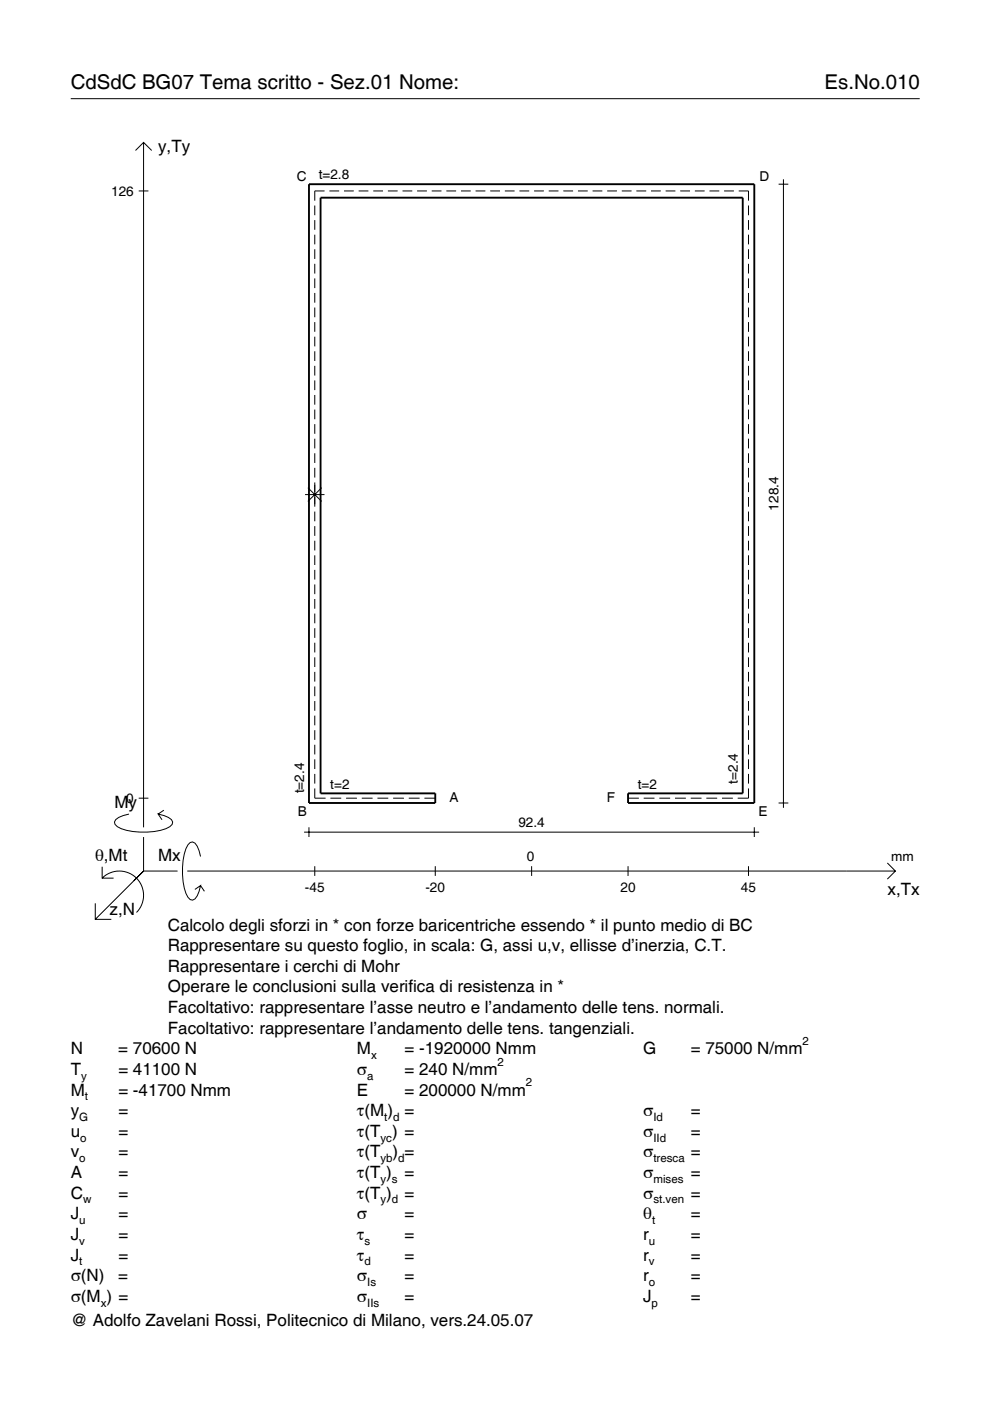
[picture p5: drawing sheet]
<svg xmlns="http://www.w3.org/2000/svg" width="210mm" height="297mm" viewBox="0 0 210 297" stroke-linecap="round" stroke-linejoin="round" font-family="sans-serif">
<g fill="none" stroke="#000" stroke-width=".21">
<path d="M15 20.9h180M28.7 31.9l1.7-1.7 1.8 1.7M30.4 30.2v145.2M165.1 39.1h2M166.1 38v133.3M29.4 40.5h2.1M66.7 43.6v2M66.7 46.7v2M66.7 49.8v2M66.7 52.8v2.1M66.7 55.9v2.1M66.7 59v2.1"/>
<path d="M68.8 40.5h-2.1v2M69.8 40.5h2.1M72.9 40.5h2.1M76 40.5h2.1M79.1 40.5h2.1M82.2 40.5h2.1M85.3 40.5h2.1M88.4 40.5h2.1M91.5 40.5h2.1M94.6 40.5h2.1M97.7 40.5h2.1M100.8 40.5h2.1"/>
<path d="M103.9 40.5h2.1M107 40.5h2.1M110.1 40.5h2.1M113.2 40.5h2.1M116.3 40.5h2.1M119.4 40.5h2.1M122.5 40.5h2.1M125.6 40.5h2.1M128.7 40.5h2.1M131.8 40.5h2.1M134.9 40.5h2.1M138 40.5h2.1"/>
<path d="M141.1 40.5h2.1M144.2 40.5h2.1M147.3 40.5h2.1M150.4 40.5h2.1M153.5 40.5h2.1M156.6 40.5h2.1v2M158.7 43.6v2M158.7 46.7v2M158.7 49.8v2M158.7 52.8v2.1M158.7 55.9v2.1M158.7 59v2.1"/>
<path d="M66.7 62.1v2.1M66.7 65.2v2.1M66.7 68.3v2.1M66.7 71.4v2M66.7 74.5v2M66.7 77.6v2M158.7 62.1v2.1M158.7 65.2v2.1M158.7 68.3v2.1M158.7 71.4v2M158.7 74.5v2M158.7 77.6v2"/>
<path d="M66.7 80.7v2M66.7 83.7v2.1M66.7 86.8v2.1M66.7 89.9v2.1M66.7 93v2.1M66.7 96.1v2.1M66.7 99.2v2.1M158.7 80.7v2M158.7 83.7v2.1M158.7 86.8v2.1M158.7 89.9v2.1M158.7 93v2.1"/>
<path d="M158.7 96.1v2.1M158.7 99.2v2.1M64.7 104.9h4.1M65.3 103.4l2.9 2.9M66.7 102.3v5.1M66.7 108.5v2M66.7 111.6v2M66.7 114.6v2.1M66.7 117.7v2.1M68.2 103.4l-2.9 2.9M158.7 102.3v2M158.7 105.4v2"/>
<path d="M158.7 108.5v2M158.7 111.6v2M158.7 114.6v2.1M158.7 117.7v2.1M66.7 120.8v2.1M66.7 123.9v2.1M66.7 127v2.1M66.7 130.1v2.1M66.7 133.2v2M66.7 136.3v2M66.7 139.4v2M158.7 120.8v2.1"/>
<path d="M158.7 123.9v2.1M158.7 127v2.1M158.7 130.1v2.1M158.7 133.2v2M158.7 136.3v2M158.7 139.4v2M66.7 142.5v2M66.7 145.5v2.1M66.7 148.6v2.1M66.7 151.7v2.1M66.7 154.8v2.1M66.7 157.9v2.1"/>
<path d="M158.7 142.5v2M158.7 145.5v2.1M158.7 148.6v2.1M158.7 151.7v2.1M158.7 154.8v2.1M158.7 157.9v2.1M27.3 172.6a3.6 3.6 0 0 0-3 1.7l.1 .5a5.7 5.7 0 0 0 3.8 1.5 13.3 13.3 0 0 0 7.8-1l.5-.5 .1-.5a3.6 3.6 0 0 0-3.1-1.7l.8 1.2M29.4 169.2h2.1M30.4 177.5v7.2M34.7 171.8l-1.2 .8M64.5 176.4h96.5M65.5 175.4v2.1"/>
<path d="M66.7 167.2v2h2.3M66.7 161v2.1M66.7 164.1v2M70.1 169.2h2.2M73.4 169.2h2.3M76.7 169.2h2.3M80 169.2h2.3M83.3 169.2h2.3M86.7 169.2h2.3M90 169.2h2.3M133.2 169.2h2.2M136.5 169.2h2.3"/>
<path d="M139.8 169.2h2.3M143.1 169.2h2.3M146.4 169.2h2.3M149.8 169.2h2.3M153.1 169.2h2.3M158.7 167.2v2h-2.3M158.7 161v2.1M158.7 164.1v2M159.9 175.4v2.1M165.1 170.3h2M20.2 191.5v3.4h3.4M21.7 186.2a5.1 5.1 0 0 1 7.2 0 5.1 5.1 0 0 1 0 7.3"/>
<path d="M21.7 183.8v2.4h2.4M30.4 184.7l-10.2 10.2M30.4 184.7l-2 2M30.4 184.7h7.2M39.7 184.7h150.1M42.5 181.6a3.6 3.6 0 0 0-1.7-3.1l-.5 .1a5.7 5.7 0 0 0-1.5 3.8 13.3 13.3 0 0 0 1 7.8l.5 .5 .5 .2a3.6 3.6 0 0 0 1.7-3.1l-1.2 .8M42.5 187.8l.8 1.2M66.7 183.7v2M92.3 183.7v2M112.7 183.7v2M133.2 183.7v2M158.7 183.7v2"/>
<path d="M188.1 183l1.7 1.7-1.7 1.7"/>
</g>
<path d="M65.5 39.1h94.4v131.2h-26.7v-2.1h24.3v-126.3h-89.5v126.3h24.3v2.1h-26.8z" fill="none" stroke="#000" stroke-width=".4"/>
<g font-size="4.3">
<text x="15" y="18.9">CdSdC BG07 Tema scritto - Sez.01 Nome:</text>
<text x="174.8" y="18.9">Es.No.010</text>
</g>
<g font-size="3.6">
<text x="33.5" y="32.3">y,Ty</text>
<text x="24.3" y="171.3">My</text>
<text x="20.1" y="182.6">θ,Mt</text>
<text x="33.5" y="182.6">Mx</text>
<text x="188.2" y="189.8">x,Tx</text>
<text x="23.2" y="193.9">z,N</text>
<text x="35.6" y="197.3">Calcolo degli sforzi in * con forze baricentriche essendo * il punto medio di BC</text>
<text x="35.6" y="201.7">Rappresentare su questo foglio, in scala: G, assi u,v, ellisse d’inerzia, C.T.</text>
<text x="35.6" y="206">Rappresentare i cerchi di Mohr</text>
<text x="35.6" y="210.4">Operare le conclusioni sulla verifica di resistenza in *</text>
<text x="35.6" y="214.8">Facoltativo: rappresentare l’asse neutro e l’andamento delle tens. normali.</text>
<text x="35.6" y="219.2">Facoltativo: rappresentare l’andamento delle tens. tangenziali.</text>
<text x="15" y="223.5">N</text>
<text x="15" y="227.9">T</text>
<text x="25.1" y="223.5">= 70600 N</text>
<text x="25.1" y="227.9">= 41100 N</text>
<text x="75.7" y="227.9">σ</text>
<text x="75.7" y="223.5">M</text>
<text x="85.8" y="223.5">= -1920000 Nmm</text>
<text x="85.8" y="227.9">= 240 N/mm</text>
<text x="136.4" y="223.5">G</text>
<text x="146.5" y="223.5">= 75000 N/mm</text>
<text x="15" y="232.3">M</text>
<text x="25.1" y="232.3">= -41700 Nmm</text>
<text x="75.7" y="232.3">E</text>
<text x="85.8" y="232.3">= 200000 N/mm</text>
<text x="15" y="236.7">y</text>
<text x="25.1" y="236.7">=</text>
<text x="75.7" y="236.7">τ(M ) =</text>
<text x="136.4" y="236.7">σ</text>
<text x="146.5" y="236.7">=</text>
<text x="15" y="241">u</text>
<text x="15" y="245.4">v</text>
<text x="25.1" y="241">=</text>
<text x="25.1" y="245.4">=</text>
<text x="75.7" y="241">τ(T ) =</text>
<text x="75.7" y="245.4">τ(T</text>
<text x="83.3" y="245.4">) =</text>
<text x="136.4" y="241">σ</text>
<text x="136.4" y="245.4">σ</text>
<text x="146.5" y="241">=</text>
<text x="146.5" y="245.4">=</text>
<text x="15" y="249.8">A</text>
<text x="25.1" y="249.8">=</text>
<text x="75.7" y="249.8">τ(T )</text>
<text x="85.8" y="249.8">=</text>
<text x="136.4" y="249.8">σ</text>
<text x="146.5" y="249.8">=</text>
<text x="15" y="254.2">C</text>
<text x="25.1" y="254.2">=</text>
<text x="75.7" y="254.2">τ(T )</text>
<text x="85.8" y="254.2">=</text>
<text x="136.4" y="254.2">σ</text>
<text x="146.5" y="254.2">=</text>
<text x="15" y="258.5">J</text>
<text x="15" y="262.9">J</text>
<text x="25.1" y="258.5">=</text>
<text x="25.1" y="262.9">=</text>
<text x="75.7" y="258.5">σ</text>
<text x="75.7" y="262.9">τ</text>
<text x="85.8" y="258.5">=</text>
<text x="85.8" y="262.9">=</text>
<text x="136.4" y="258.5">θ</text>
<text x="136.4" y="262.9">r</text>
<text x="146.5" y="258.5">=</text>
<text x="146.5" y="262.9">=</text>
<text x="15" y="267.3">J</text>
<text x="25.1" y="267.3">=</text>
<text x="75.7" y="267.3">τ</text>
<text x="85.8" y="267.3">=</text>
<text x="136.4" y="267.3">r</text>
<text x="146.5" y="267.3">=</text>
<text x="15" y="271.7">σ(N)</text>
<text x="25.1" y="271.7">=</text>
<text x="75.7" y="271.7">σ</text>
<text x="85.8" y="271.7">=</text>
<text x="136.4" y="271.7">r</text>
<text x="146.5" y="271.7">=</text>
<text x="15" y="276">σ(M ) =</text>
<text x="15" y="281.2">@ Adolfo Zavelani Rossi, Politecnico di Milano, vers.24.05.07</text>
<text x="75.7" y="276">σ</text>
<text x="85.8" y="276">=</text>
<text x="136.4" y="276">J</text>
<text x="146.5" y="276">=</text>
</g>
<g font-size="2.9">
<text x="23.6" y="41.5">126</text>
<text x="62.9" y="38.3">C</text>
<text x="67.6" y="38">t=2.8</text>
<text x="161" y="38.3">D</text>
<text x="165.1" y="108.3" transform="rotate(-90 165.1 108.3)">128.4</text>
<text x="70" y="167.2">t=2</text>
<text x="135.2" y="167.2">t=2</text>
<text x="156.4" y="166.2" transform="rotate(-90 156.4 166.2)">t=2.4</text>
<text x="26.8" y="170.2">0</text>
<text x="63.1" y="173">B</text>
<text x="64.5" y="168.2" transform="rotate(-90 64.5 168.2)">t=2.4</text>
<text x="95.3" y="170.1">A</text>
<text x="128.6" y="170.1">F</text>
<text x="160.8" y="173">E</text>
<text x="109.9" y="175.4">92.4</text>
<text x="111.7" y="182.6">0</text>
<text x="189" y="182.6">mm</text>
<text x="64.7" y="189.1">-45</text>
<text x="90.2" y="189.1">-20</text>
<text x="131.6" y="189.1">20</text>
<text x="157.1" y="189.1">45</text>
</g>
<g font-size="2.4">
<text x="170.2" y="221.5">2</text>
<text x="78.7" y="224.5">x</text>
<text x="105.5" y="225.9">2</text>
<text x="17.2" y="228.9">y</text>
<text x="18" y="233.3">t</text>
<text x="77.9" y="228.9">a</text>
<text x="111.5" y="230.3">2</text>
<text x="16.8" y="237.7">G</text>
<text x="81.5" y="237.7">t d</text>
<text x="138.5" y="237.7">Id</text>
<text x="17" y="242">o</text>
<text x="80.7" y="242">yc</text>
<text x="138.5" y="242">IId</text>
<text x="16.8" y="246.4">o</text>
<text x="80.7" y="246.4">yb d</text>
<text x="80.7" y="250.8">y s</text>
<text x="138.5" y="246.4">tresca</text>
<text x="138.5" y="250.8">mises</text>
<text x="17.6" y="255.2">w</text>
<text x="80.7" y="255.2">y d</text>
<text x="138.5" y="255.2">st.ven</text>
<text x="16.8" y="259.5">u</text>
<text x="16.8" y="263.9">v</text>
<text x="77.3" y="263.9">s</text>
<text x="137.6" y="263.9">u</text>
<text x="138.2" y="259.5">t</text>
<text x="16.8" y="268.3">t</text>
<text x="77.3" y="268.3">d</text>
<text x="137.6" y="268.3">v</text>
<text x="77.9" y="272.7">Is</text>
<text x="137.6" y="272.7">o</text>
<text x="21.4" y="277">x</text>
<text x="77.9" y="277">IIs</text>
<text x="138.2" y="277">p</text>
</g>
</svg>
